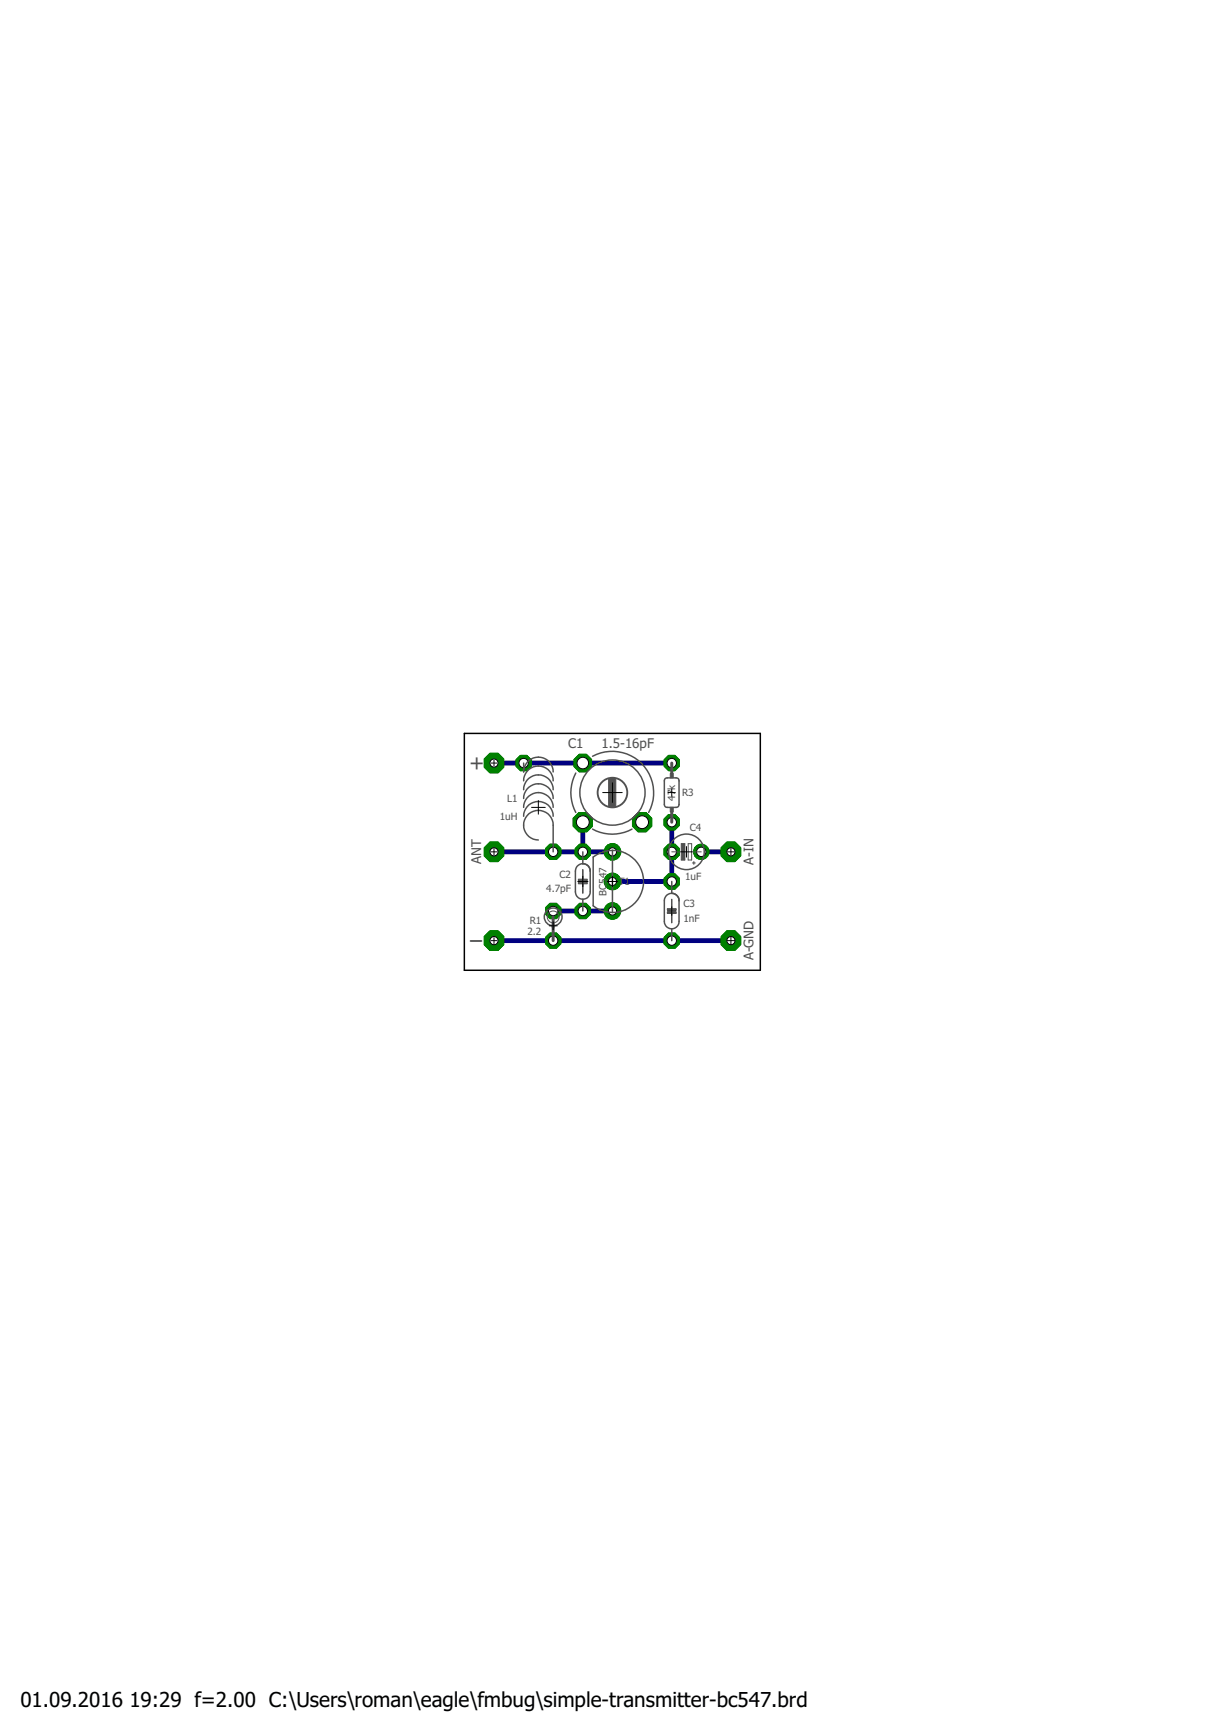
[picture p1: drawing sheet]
<svg xmlns="http://www.w3.org/2000/svg" width="210mm" height="297mm" viewBox="0 0 210 297" stroke-linecap="round" stroke-linejoin="round" font-family="sans-serif">
<path d="M84.6 130.8h30.5M84.6 146h20.3M94.8 156.1h10.1M99.9 140.9v5.1M115.1 140.9v10.2h-10.2M120.2 146h5M84.6 161.2h40.6" fill="none" stroke="#000080" stroke-width=".83"/>
<circle cx="99.9" cy="156.1" r="1.42" fill="#008000" stroke="#008000" stroke-width=".17"/>
<circle cx="99.9" cy="156.1" r=".8" fill="#fff" stroke="#000" stroke-width=".17"/>
<circle cx="99.9" cy="146" r="1.42" fill="#008000" stroke="#008000" stroke-width=".17"/>
<circle cx="99.9" cy="146" r=".8" fill="#fff" stroke="#000" stroke-width=".17"/>
<circle cx="115.1" cy="161.2" r="1.42" fill="#008000" stroke="#008000" stroke-width=".17"/>
<circle cx="115.1" cy="161.2" r=".8" fill="#fff" stroke="#000" stroke-width=".17"/>
<circle cx="115.1" cy="151.1" r="1.42" fill="#008000" stroke="#008000" stroke-width=".17"/>
<circle cx="115.1" cy="151.1" r=".8" fill="#fff" stroke="#000" stroke-width=".17"/>
<circle cx="94.8" cy="146" r="1.42" fill="#008000" stroke="#008000" stroke-width=".17"/>
<circle cx="94.8" cy="146" r=".8" fill="#fff" stroke="#000" stroke-width=".17"/>
<circle cx="89.7" cy="130.8" r="1.42" fill="#008000" stroke="#008000" stroke-width=".17"/>
<circle cx="89.7" cy="130.8" r=".8" fill="#fff" stroke="#000" stroke-width=".17"/>
<circle cx="115.1" cy="140.9" r="1.42" fill="#008000" stroke="#008000" stroke-width=".17"/>
<circle cx="115.1" cy="140.9" r=".8" fill="#fff" stroke="#000" stroke-width=".17"/>
<circle cx="115.1" cy="130.8" r="1.42" fill="#008000" stroke="#008000" stroke-width=".17"/>
<circle cx="115.1" cy="130.8" r=".8" fill="#fff" stroke="#000" stroke-width=".17"/>
<circle cx="104.9" cy="146" r="1.42" fill="#008000" stroke="#008000" stroke-width=".17"/>
<circle cx="104.9" cy="146" r=".7" fill="#fff" stroke="#000" stroke-width=".17"/>
<circle cx="104.9" cy="156.1" r="1.42" fill="#008000" stroke="#008000" stroke-width=".17"/>
<circle cx="104.9" cy="156.1" r=".7" fill="#fff" stroke="#000" stroke-width=".17"/>
<circle cx="104.9" cy="151.1" r="1.42" fill="#008000" stroke="#008000" stroke-width=".17"/>
<circle cx="104.9" cy="151.1" r=".7" fill="#fff" stroke="#000" stroke-width=".17"/>
<circle cx="99.9" cy="140.9" r="1.78" fill="#008000" stroke="#008000" stroke-width=".17"/>
<circle cx="99.9" cy="140.9" r="1.1" fill="#fff" stroke="#000" stroke-width=".17"/>
<circle cx="110" cy="140.9" r="1.78" fill="#008000" stroke="#008000" stroke-width=".17"/>
<circle cx="110" cy="140.9" r="1.1" fill="#fff" stroke="#000" stroke-width=".17"/>
<circle cx="99.9" cy="130.8" r="1.62" fill="#008000" stroke="#008000" stroke-width=".17"/>
<circle cx="99.9" cy="130.8" r=".99" fill="#fff" stroke="#000" stroke-width=".17"/>
<circle cx="94.8" cy="156.1" r="1.42" fill="#008000" stroke="#008000" stroke-width=".17"/>
<circle cx="94.8" cy="156.1" r=".8" fill="#fff" stroke="#000" stroke-width=".17"/>
<circle cx="94.8" cy="161.2" r="1.42" fill="#008000" stroke="#008000" stroke-width=".17"/>
<circle cx="94.8" cy="161.2" r=".8" fill="#fff" stroke="#000" stroke-width=".17"/>
<circle cx="115.1" cy="146" r="1.42" fill="#008000" stroke="#008000" stroke-width=".17"/>
<circle cx="115.1" cy="146" r=".8" fill="#fff" stroke="#000" stroke-width=".17"/>
<circle cx="120.2" cy="146" r="1.31" fill="#008000" stroke="#008000" stroke-width=".17"/>
<circle cx="120.2" cy="146" r=".8" fill="#fff" stroke="#000" stroke-width=".17"/>
<circle cx="84.6" cy="130.8" r="1.81" fill="#008000" stroke="#008000" stroke-width=".17"/>
<circle cx="84.6" cy="130.8" r=".7" fill="#fff" stroke="#000" stroke-width=".17"/>
<circle cx="84.6" cy="161.2" r="1.81" fill="#008000" stroke="#008000" stroke-width=".17"/>
<circle cx="84.6" cy="161.2" r=".7" fill="#fff" stroke="#000" stroke-width=".17"/>
<circle cx="84.6" cy="146" r="1.81" fill="#008000" stroke="#008000" stroke-width=".17"/>
<circle cx="84.6" cy="146" r=".7" fill="#fff" stroke="#000" stroke-width=".17"/>
<circle cx="125.2" cy="146" r="1.81" fill="#008000" stroke="#008000" stroke-width=".17"/>
<circle cx="125.2" cy="146" r=".7" fill="#fff" stroke="#000" stroke-width=".17"/>
<circle cx="125.2" cy="161.2" r="1.81" fill="#008000" stroke="#008000" stroke-width=".17"/>
<circle cx="125.2" cy="161.2" r=".7" fill="#fff" stroke="#000" stroke-width=".17"/>
<circle cx="99.9" cy="156.1" r="1.42" fill="#008000" stroke="#008000" stroke-width=".17"/>
<circle cx="99.9" cy="156.1" r=".8" fill="#fff" stroke="#000" stroke-width=".17"/>
<circle cx="99.9" cy="146" r="1.42" fill="#008000" stroke="#008000" stroke-width=".17"/>
<circle cx="99.9" cy="146" r=".8" fill="#fff" stroke="#000" stroke-width=".17"/>
<circle cx="115.1" cy="161.2" r="1.42" fill="#008000" stroke="#008000" stroke-width=".17"/>
<circle cx="115.1" cy="161.2" r=".8" fill="#fff" stroke="#000" stroke-width=".17"/>
<circle cx="115.1" cy="151.1" r="1.42" fill="#008000" stroke="#008000" stroke-width=".17"/>
<circle cx="115.1" cy="151.1" r=".8" fill="#fff" stroke="#000" stroke-width=".17"/>
<circle cx="94.8" cy="146" r="1.42" fill="#008000" stroke="#008000" stroke-width=".17"/>
<circle cx="94.8" cy="146" r=".8" fill="#fff" stroke="#000" stroke-width=".17"/>
<circle cx="89.7" cy="130.8" r="1.42" fill="#008000" stroke="#008000" stroke-width=".17"/>
<circle cx="89.7" cy="130.8" r=".8" fill="#fff" stroke="#000" stroke-width=".17"/>
<circle cx="115.1" cy="140.9" r="1.42" fill="#008000" stroke="#008000" stroke-width=".17"/>
<circle cx="115.1" cy="140.9" r=".8" fill="#fff" stroke="#000" stroke-width=".17"/>
<circle cx="115.1" cy="130.8" r="1.42" fill="#008000" stroke="#008000" stroke-width=".17"/>
<circle cx="115.1" cy="130.8" r=".8" fill="#fff" stroke="#000" stroke-width=".17"/>
<circle cx="104.9" cy="146" r="1.42" fill="#008000" stroke="#008000" stroke-width=".17"/>
<circle cx="104.9" cy="146" r=".7" fill="#fff" stroke="#000" stroke-width=".17"/>
<circle cx="104.9" cy="156.1" r="1.42" fill="#008000" stroke="#008000" stroke-width=".17"/>
<circle cx="104.9" cy="156.1" r=".7" fill="#fff" stroke="#000" stroke-width=".17"/>
<circle cx="104.9" cy="151.1" r="1.42" fill="#008000" stroke="#008000" stroke-width=".17"/>
<circle cx="104.9" cy="151.1" r=".7" fill="#fff" stroke="#000" stroke-width=".17"/>
<circle cx="99.9" cy="140.9" r="1.78" fill="#008000" stroke="#008000" stroke-width=".17"/>
<circle cx="99.9" cy="140.9" r="1.1" fill="#fff" stroke="#000" stroke-width=".17"/>
<circle cx="110" cy="140.9" r="1.78" fill="#008000" stroke="#008000" stroke-width=".17"/>
<circle cx="110" cy="140.9" r="1.1" fill="#fff" stroke="#000" stroke-width=".17"/>
<circle cx="99.9" cy="130.8" r="1.62" fill="#008000" stroke="#008000" stroke-width=".17"/>
<circle cx="99.9" cy="130.8" r=".99" fill="#fff" stroke="#000" stroke-width=".17"/>
<circle cx="94.8" cy="156.1" r="1.42" fill="#008000" stroke="#008000" stroke-width=".17"/>
<circle cx="94.8" cy="156.1" r=".8" fill="#fff" stroke="#000" stroke-width=".17"/>
<circle cx="94.8" cy="161.2" r="1.42" fill="#008000" stroke="#008000" stroke-width=".17"/>
<circle cx="94.8" cy="161.2" r=".8" fill="#fff" stroke="#000" stroke-width=".17"/>
<circle cx="115.1" cy="146" r="1.42" fill="#008000" stroke="#008000" stroke-width=".17"/>
<circle cx="115.1" cy="146" r=".8" fill="#fff" stroke="#000" stroke-width=".17"/>
<circle cx="120.2" cy="146" r="1.31" fill="#008000" stroke="#008000" stroke-width=".17"/>
<circle cx="120.2" cy="146" r=".8" fill="#fff" stroke="#000" stroke-width=".17"/>
<circle cx="84.6" cy="130.8" r="1.81" fill="#008000" stroke="#008000" stroke-width=".17"/>
<circle cx="84.6" cy="130.8" r=".7" fill="#fff" stroke="#000" stroke-width=".17"/>
<circle cx="84.6" cy="161.2" r="1.81" fill="#008000" stroke="#008000" stroke-width=".17"/>
<circle cx="84.6" cy="161.2" r=".7" fill="#fff" stroke="#000" stroke-width=".17"/>
<circle cx="84.6" cy="146" r="1.81" fill="#008000" stroke="#008000" stroke-width=".17"/>
<circle cx="84.6" cy="146" r=".7" fill="#fff" stroke="#000" stroke-width=".17"/>
<circle cx="125.2" cy="146" r="1.81" fill="#008000" stroke="#008000" stroke-width=".17"/>
<circle cx="125.2" cy="146" r=".7" fill="#fff" stroke="#000" stroke-width=".17"/>
<circle cx="125.2" cy="161.2" r="1.81" fill="#008000" stroke="#008000" stroke-width=".17"/>
<circle cx="125.2" cy="161.2" r=".7" fill="#fff" stroke="#000" stroke-width=".17"/>
<g fill="none" stroke="#505050" stroke-width=".25">
<path d="M89.7 130.8v1.5a2.53 2.53 0 0 1 2.6-2.5 2.53 2.53 0 0 1 2.5 2.5M89.7 133.8a2.53 2.53 0 0 1 2.6-2.5 2.53 2.53 0 0 1 2.5 2.5M89.7 135.4a2.53 2.53 0 0 1 2.6-2.6 2.53 2.53 0 0 1 2.5 2.6M89.7 136.9a2.53 2.53 0 0 1 2.6-2.6 2.53 2.53 0 0 1 2.5 2.6M89.7 138.4a2.53 2.53 0 0 1 2.6-2.6 2.53 2.53 0 0 1 2.5 2.6M89.7 139.9a2.53 2.53 0 0 1 2.6-2.5 2.53 2.53 0 0 1 2.5 2.5M98.7 132.5a7.2 7.2 0 0 0 0 6.8M101.5 129.6a7.1 7.1 0 0 1 8.4 1.3 7.1 7.1 0 0 1 1.2 8.4M113.9 133.5l.4-.2h1.5l.5 .2 .1 4.4-.2 .4-1.9 .1-.3-.1-.1-.3zM92.2 144a2.53 2.53 0 0 1-2.5-2.6 2.53 2.53 0 0 1 2.5-2.5 2.53 2.53 0 0 1 2.6 2.5v4.6M98.9 148.5a1.27 1.27 0 0 1 1.4-.4 1.27 1.27 0 0 1 .8 1.2v3.6a1.27 1.27 0 0 1-1.2 1.2 1.27 1.27 0 0 1-1.3-1.2v-3.6zM99.9 146v2"/>
<path d="M99.9 154.2v1.9M101.5 142.1a7 7 0 0 0 6.8 0M102.7 155.9l1.1 .4 1.1 .1M104.9 145.8a5.3 5.3 0 0 1 5.4 5.3 5.3 5.3 0 0 1-5.4 5.3M104.9 145.8l-1.1 .1a5.1 5.1 0 0 0-2.2 1v8.4l1.1 .6M104.9 145.8v10.6M114.1 153.6a1.26 1.26 0 0 1 1.4-.4 1.26 1.26 0 0 1 .9 1.2v3.5a1.26 1.26 0 0 1-1.3 1.3 1.26 1.26 0 0 1-1.3-1.3v-3.5zM115.1 151.1v2M115.1 159.2v2"/>
<circle cx="104.9" cy="135.8" r="5.6"/>
<circle cx="94.8" cy="157.2" r="1.52"/>
<circle cx="117.6" cy="146" r="3"/>
</g>
<g fill="#505050" stroke="#505050" stroke-width=".17">
<path d="M99.1 150.7h1.5v.2h-1.5z"/>
<path d="M99.8 149.1l.1 1.6z"/>
<path d="M99.1 151.2h1.5v.3h-1.5z"/>
<path d="M99.8 151.5l.1 1.6z"/>
<path d="M114.3 155.7h1.6v.3h-1.6z"/>
<path d="M115.1 154.1v1.6z"/>
<path d="M114.3 156.3h1.6v.3h-1.6z"/>
<path d="M115.1 156.6v1.6z"/>
<path d="M114.9 132.6h.5v.7h-.5z"/>
<path d="M114.9 138.4h.5v.7h-.5z"/>
<path d="M104.3 133.4h1.2v4.9h-1.2z"/>
<path d="M116.8 144.6h.5v2.8h-.5z"/>
</g>
<circle cx="104.9" cy="135.8" r="2.54" fill="none" stroke="#505050" stroke-width=".32"/>
<path d="M115.1 130.8v1.8M115.1 139.1v1.8M94.8 157.2v4" fill="none" stroke="#505050" stroke-width=".51"/>
<g fill="none" stroke="#505050" stroke-width=".17">
<path d="M115.1 146h1.6M116.7 144.6h.6v2.8h-.6zM117.9 144.6h.6v2.8h-.6zM118.5 146h1.7M118.6 147.9h.5M118.9 147.7v.5"/>
<circle cx="94.8" cy="157.2" r="1.02"/>
</g>
<g fill="none" stroke="#000" stroke-width=".17">
<path d="M84.1 130.8h1.1M84.6 130.3v1M91.1 138.4h2.3M92.2 137.2v2.4M103.3 135.8h3.3M104.9 134.2v3.3M114.5 135.8h1.2M115.1 135.2v1.3M84.1 146h1.1M84.6 145.5v1.1M94.1 158.7h1.4M94.8 158v1.4"/>
<path d="M99 151.1h1.8M99.9 150.2v1.8M104.1 151.1h1.7M104.9 150.2v1.8M114.4 156.1h1.4M115.1 155.4v1.5M116.7 146h1.9M117.6 145.1v1.8M124.7 146h1.1M125.2 145.4v1.2M84.1 161.2h1.1M84.6 160.7v1"/>
<path d="M124.6 161.2h1.3M125.2 160.6v1.3"/>
</g>
<path d="M79.6 125.7h50.7v40.6h-50.7z" fill="none" stroke="#000" stroke-width=".25"/>
<g font-size="3.6" fill="#505050">
<text x="82.9" y="132.1" transform="rotate(-90 82.9 132.1)">+</text>
<text x="81.6" y="162.5">̶</text>
</g>
<g font-size="3.5">
<text x="3.5" y="292.5">01.09.2016</text>
<text x="22.2" y="292.5">19:29 f=2.00 C:\Users\roman\eagle\fmbug\simple-transmitter-bc547.brd</text>
</g>
<g font-size="2.3" fill="#505050">
<text x="97.3" y="128.2">C1</text>
<text x="103.1" y="128.2">1.5-16pF</text>
<text x="82.4" y="148.1" transform="rotate(-90 82.4 148.1)">ANT</text>
<text x="129.1" y="148.3" transform="rotate(-90 129.1 148.3)">A-IN</text>
<text x="129.1" y="164.6" transform="rotate(-90 129.1 164.6)">A-GND</text>
</g>
<g font-size="1.7" fill="#505050">
<text x="86.9" y="137.5">L1</text>
<text x="115.7" y="137.2" transform="rotate(-90 115.7 137.2)">47k</text>
<text x="116.9" y="136.5">R3</text>
<text x="85.7" y="140.5">1uH</text>
<text x="118.2" y="142.5">C4</text>
<text x="93.6" y="153">4.7pF</text>
<text x="95.9" y="150.4">C2</text>
<text x="103.9" y="153.5" transform="rotate(-90 103.9 153.5)">BC547</text>
<text x="106" y="151.7">T1</text>
<text x="117.1" y="155.5">C3</text>
<text x="117.4" y="150.8">1uF</text>
<text x="90.4" y="160.3">2.2</text>
<text x="90.8" y="158.3">R1</text>
<text x="117.1" y="158">1nF</text>
</g>
</svg>
